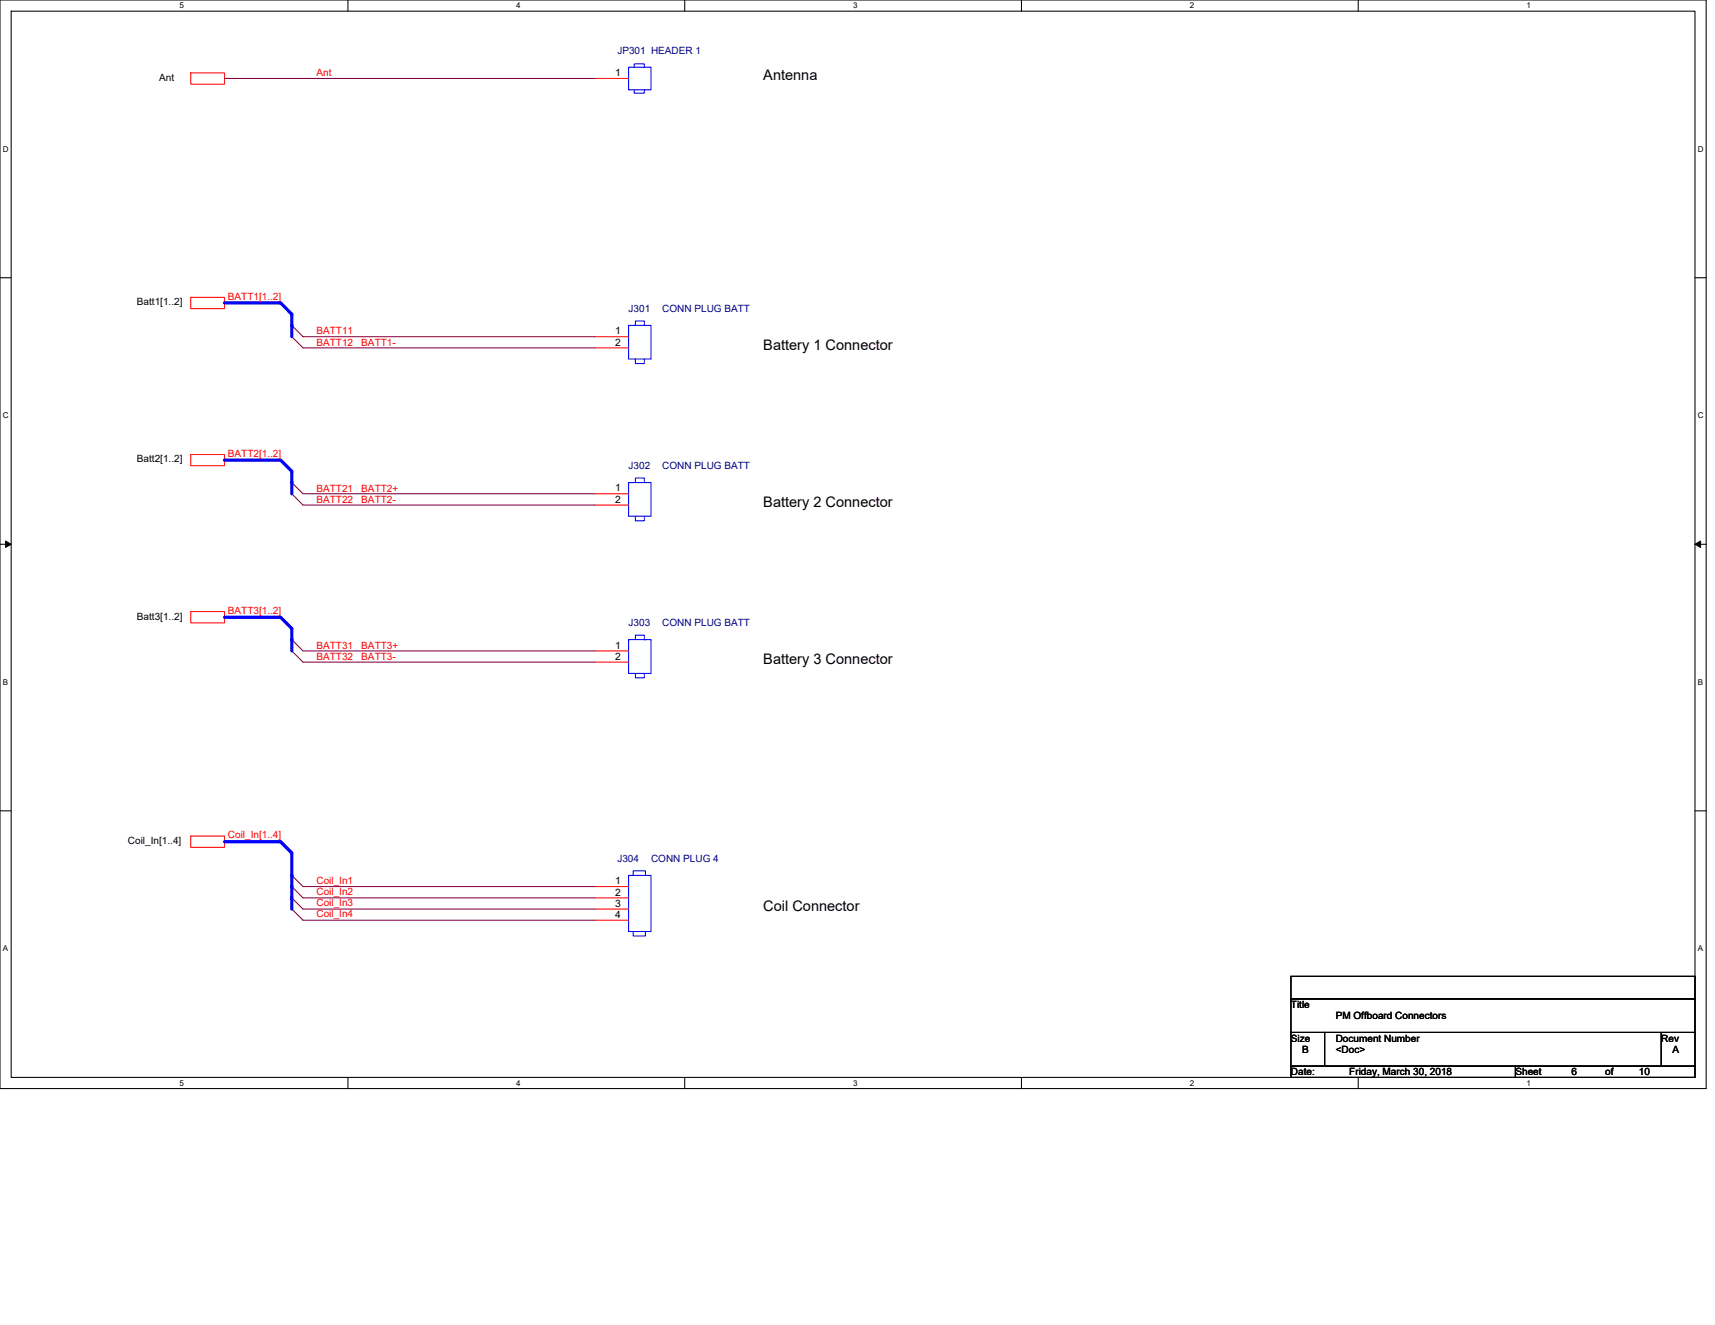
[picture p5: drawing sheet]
<svg xmlns="http://www.w3.org/2000/svg" width="279mm" height="216mm" viewBox="0 0 279 216" stroke-linecap="round" stroke-linejoin="round" font-family="sans-serif">
<path d="M0 0h278v177.4h-278zM1.8 1.8h274.3v173.8h-274.3z" fill="none" stroke="#000" stroke-width=".17"/>
<g fill="#fff">
<path d="M29.3 .2h.7v1.5h-.7z"/>
<path d="M29.3 175.7h.7v1.5h-.7z"/>
</g>
<path d="M56.7 0v1.8M56.7 175.6v1.8" fill="none" stroke="#000" stroke-width=".17"/>
<g fill="#fff">
<path d="M84.1 .2h.7v1.5h-.7z"/>
<path d="M84.1 175.7h.7v1.5h-.7z"/>
</g>
<path d="M111.5 0v1.8M111.5 175.6v1.8" fill="none" stroke="#000" stroke-width=".17"/>
<g fill="#fff">
<path d="M139 .2h.7v1.5h-.7z"/>
<path d="M139 175.7h.7v1.5h-.7z"/>
</g>
<path d="M166.4 0v1.8M166.4 175.6v1.8" fill="none" stroke="#000" stroke-width=".17"/>
<g fill="#fff">
<path d="M193.8 .2h.8v1.5h-.8z"/>
<path d="M193.8 175.7h.8v1.5h-.8z"/>
</g>
<path d="M221.3 0v1.8M221.3 175.6v1.8" fill="none" stroke="#000" stroke-width=".17"/>
<g fill="#fff">
<path d="M248.7 .2h.7v1.5h-.7z"/>
<path d="M248.7 175.7h.7v1.5h-.7z"/>
<path d="M.5 23.5h.9v1.5h-.9z"/>
<path d="M276.6 23.5h1v1.5h-1z"/>
<path d="M.5 67h.9v1.4h-.9z"/>
<path d="M276.6 67h1v1.4h-1z"/>
</g>
<path d="M0 45.3h1.8M276.1 45.3h1.9" fill="none" stroke="#000" stroke-width=".17"/>
<g fill="#fff">
<path d="M.5 110.4h.8v1.5h-.8z"/>
<path d="M276.6 110.4h.9v1.5h-.9z"/>
</g>
<path d="M0 88.7h1.8M276.1 88.7h1.9" fill="none" stroke="#000" stroke-width=".17"/>
<path d="M.9 88.2l.9 .5-.9 .5zM276.1 88.7l1-.5v1z" fill="#000" stroke="#000" stroke-width=".16"/>
<g fill="#fff">
<path d="M.5 153.8h.8v1.5h-.8z"/>
<path d="M276.6 153.8h.9v1.5h-.9z"/>
</g>
<path d="M0 132.1h1.8M276.1 132.1h1.9M210.3 159.1h65.8v3.7h-65.8zM210.3 162.8h65.8v5.4h-65.8zM210.3 168.2h5.5v5.5h-5.5zM210.3 173.7h36.6v1.9h-36.6zM215.8 168.2h54.9v5.5h-54.9zM246.9 173.7h29.2v1.9h-29.2zM270.7 168.2h5.4v5.5h-5.4z" fill="none" stroke="#000" stroke-width=".17"/>
<g fill="none" stroke="#f00" stroke-width=".17">
<path d="M31.1 11.9h5.5v1.8h-5.5zM96.9 12.8h5.5M31.1 48.5h5.5v1.8h-5.5zM96.9 54.9h5.5M96.9 56.7h5.5M31.1 74.1h5.5v1.8h-5.5zM31.1 99.7h5.5v1.8h-5.5zM96.9 80.5h5.5M96.9 82.3h5.5M96.9 106.1h5.5M96.9 107.9h5.5M31.1 136.2h5.5v1.9h-5.5z"/>
<path d="M96.9 144.5h5.5M96.9 146.3h5.5M96.9 148.1h5.5M96.9 149.9h5.5"/>
</g>
<path d="M36.6 12.8h60.3M47.5 53l1.9 1.9h47.5M47.5 54.9l1.9 1.8h47.5M47.5 78.6l1.9 1.9h47.5M47.5 80.5l1.9 1.8h47.5M47.5 104.2l1.9 1.9h47.5M47.5 106.1l1.9 1.8h47.5M47.5 142.6l1.9 1.9h47.5M47.5 144.5l1.9 1.8h47.5M47.5 146.3l1.9 1.8h47.5M47.5 148.1l1.9 1.8h47.5" fill="none" stroke="#800040" stroke-width=".17"/>
<g fill="none" stroke="#00f" stroke-width=".17">
<path d="M102.4 11h3.7v3.6h-3.7zM103.3 11v-.6h1.7v.6M103.3 14.6v.6h1.7v-.6M102.4 53h3.7v5.5h-3.7zM103.5 53v-.7h1.5v.7h.2M103.5 58.5v.7h1.5v-.7M102.4 78.6h3.7v5.5h-3.7zM103.5 78.6v-.7h1.5v.7h.2M103.5 84.1v.8h1.5v-.8M102.4 104.2h3.7v5.5h-3.7zM103.5 104.2v-.7h1.5v.7h.2M103.5 109.7v.7h1.5v-.7"/>
<path d="M102.4 142.6h3.7v9.2h-3.7zM103.1 142.6v-.7h2.1v.7M103.1 151.8v.7h2.1v-.7"/>
</g>
<path d="M36.6 49.4h9.1l1.8 1.8v3.7M36.6 75h9.1l1.8 1.8v3.7M36.6 100.6h9.1l1.8 1.8v3.7M36.6 137.2h9.1l1.8 1.8v9.1" fill="none" stroke="#00f" stroke-width=".53"/>
<g font-size="2.4">
<text x="124.4" y="13.1">Antenna</text>
<text x="124.4" y="57">Battery 1 Connector</text>
<text x="124.4" y="82.6">Battery 2 Connector</text>
<text x="124.4" y="108.2">Battery 3 Connector</text>
<text x="124.4" y="148.4">Coil Connector</text>
</g>
<g font-size="1.7">
<text x="100.2" y="12.4">1</text>
<text x="100.2" y="54.5">1</text>
<text x="100.2" y="56.3">2</text>
<text x="100.2" y="80.1">1</text>
<text x="100.2" y="81.9">2</text>
<text x="100.2" y="105.7">1</text>
<text x="100.2" y="107.5">2</text>
<text x="100.2" y="144.1">1</text>
<text x="100.2" y="145.9">2</text>
<text x="100.2" y="147.7">3</text>
<text x="100.2" y="149.6">4</text>
</g>
<g font-size="1.6" fill="#000080">
<text x="100.6" y="8.8">JP301 HEADER 1</text>
<text x="102.4" y="50.8">J301</text>
<text x="107.9" y="50.8">CONN PLUG BATT</text>
<text x="102.4" y="76.5">J302</text>
<text x="107.9" y="76.5">CONN PLUG BATT</text>
<text x="102.4" y="102.1">J303</text>
<text x="107.9" y="102.1">CONN PLUG BATT</text>
<text x="100.6" y="140.5">J304</text>
<text x="106.1" y="140.5">CONN PLUG 4</text>
</g>
<g font-size="1.6">
<text x="26" y="13.2">Ant</text>
<text x="22.3" y="49.8">Batt1[1..2]</text>
<text x="22.3" y="75.4">Batt2[1..2]</text>
<text x="22.3" y="101">Batt3[1..2]</text>
<text x="20.8" y="137.5">Coil_In[1..4]</text>
<text x="210.3" y="164.2">Title</text>
<text x="217.6" y="166.1">PM Offboard Connectors</text>
<text x="210.3" y="169.7">Size</text>
<text x="212.1" y="171.6">B</text>
<text x="217.6" y="169.7">Document Number</text>
<text x="217.6" y="171.6">&lt;Doc&gt;</text>
<text x="270.7" y="169.7">Rev</text>
<text x="272.5" y="171.6">A</text>
<text x="210.3" y="175.2">Date:</text>
<text x="219.8" y="175.2">Friday, March 30, 2018</text>
<text x="246.9" y="175.2">Sheet</text>
<text x="256" y="175.2">6</text>
<text x="261.5" y="175.2">of</text>
<text x="267" y="175.2">10</text>
</g>
<g font-size="1.6" fill="#f00">
<text x="51.6" y="12.4">Ant</text>
<text x="37.1" y="48.8">BATT1[1..2]</text>
<text x="51.6" y="56.3">BATT12</text>
<text x="51.6" y="54.5">BATT11</text>
<text x="58.9" y="56.3">BATT1-</text>
<text x="37.1" y="74.4">BATT2[1..2]</text>
<text x="51.6" y="80.1">BATT21</text>
<text x="51.6" y="81.9">BATT22</text>
<text x="58.9" y="80.1">BATT2+</text>
<text x="58.9" y="81.9">BATT2-</text>
<text x="37.1" y="100">BATT3[1..2]</text>
<text x="51.6" y="105.7">BATT31</text>
<text x="51.6" y="107.5">BATT32</text>
<text x="58.9" y="105.7">BATT3+</text>
<text x="58.9" y="107.5">BATT3-</text>
<text x="37.1" y="136.5">Coil_In[1..4]</text>
<text x="51.6" y="144">Coil_In1</text>
<text x="51.6" y="145.8">Coil_In2</text>
<text x="51.6" y="147.7">Coil_In3</text>
<text x="51.6" y="149.5">Coil_In4</text>
</g>
<g font-size="1.3">
<text x="29.3" y="1.4">5</text>
<text x="84.1" y="1.4">4</text>
<text x="139" y="1.4">3</text>
<text x="193.8" y="1.4">2</text>
<text x="248.7" y="1.4">1</text>
<text x=".5" y="24.7">D</text>
<text x="276.6" y="24.7">D</text>
<text x=".5" y="68.2">C</text>
<text x="276.6" y="68.2">C</text>
<text x=".5" y="111.6">B</text>
<text x="276.6" y="111.6">B</text>
<text x=".5" y="155">A</text>
<text x="276.6" y="155">A</text>
<text x="29.3" y="176.9">5</text>
<text x="84.1" y="176.9">4</text>
<text x="139" y="176.9">3</text>
<text x="193.8" y="176.9">2</text>
<text x="248.7" y="176.9">1</text>
</g>
</svg>
